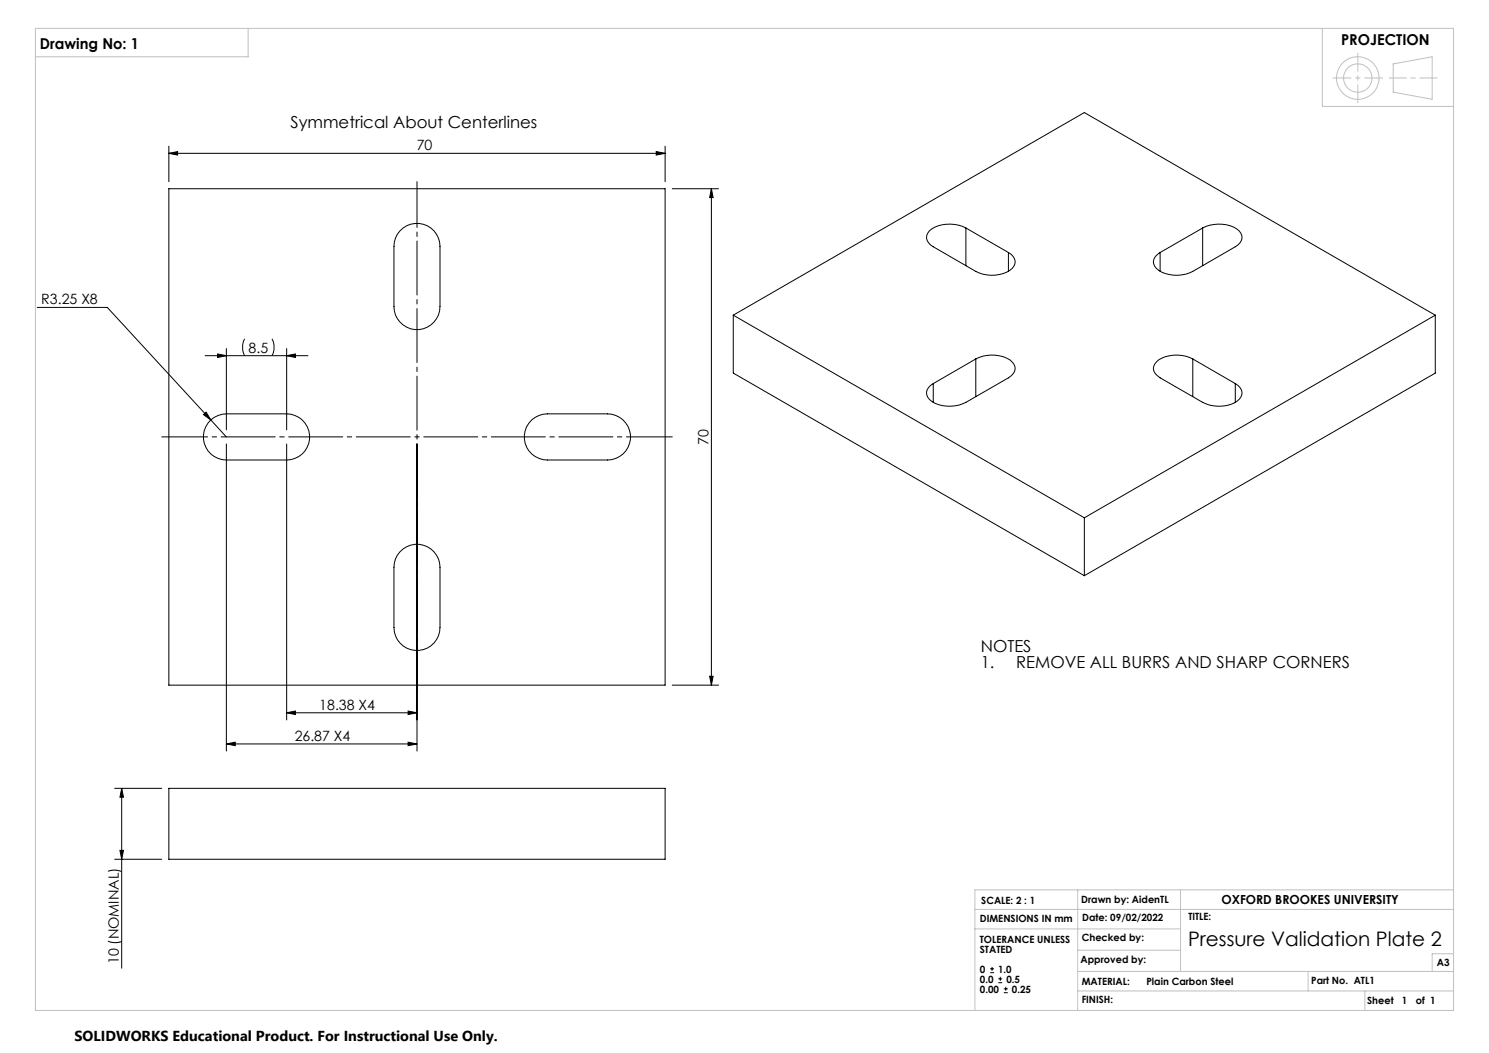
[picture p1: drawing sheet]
<svg xmlns="http://www.w3.org/2000/svg" width="420mm" height="297mm" viewBox="0 0 420 297" stroke-linecap="round" stroke-linejoin="round" font-family="sans-serif">
<g fill="none" stroke="#000" stroke-width=".28">
<path d="M47.6 53.2h140v140h-140zM47.6 43.2l2.5-.4v.9zM47.6 41.2v10.1M47.6 43.2h140M185.1 42.8l2.5 .4-2.5 .5zM187.6 41.2v10.1M189.6 53.2h13.1M200.7 53.2l.5 2.5h-1zM200.7 53.2v140M112.8 65.1a6.5 6.5 0 0 1 7.2-1.7 6.5 6.5 0 0 1 4.1 6.1v17a6.5 6.5 0 0 1-6.5 6.5 6.5 6.5 0 0 1-6.5-6.5v-17a6.4 6.4 0 0 1 1.7-4.4zM272.5 64.3a9.7 9.7 0 0 0-10.4 .8 2.67 2.67 0 0 0 1.1 4.5l12 6.9a9.5 9.5 0 0 0 10.3-.8 2.65 2.65 0 0 0-1.1-4.5M272.5 64.3l11.9 6.9"/>
<path d="M272.5 64.3v10.6M284.4 71.2v5.3M327.2 71.2v5.3M339.2 64.3a9.7 9.7 0 0 1 10.3 .8 2.67 2.67 0 0 1-1.1 4.5l-12 6.9a9.5 9.5 0 0 1-10.2-.8 2.46 2.46 0 0 1 .3-3.9l.7-.6M339.2 64.3l-12 6.9M339.2 64.3v10.6M10.5 86.7h19.8l29.2 31.8M61.4 99.8l2.5 .5-2.5 .5zM63.9 98.3v22.9M69 95.6l-.6 1.9 .1 1.3 .5 1.5M76.7 95.6l.6 1.9v1.3l-.6 1.5M80.9 98.3v22.9"/>
<path d="M206.8 88.9l99.1 57.1M206.8 88.9l99.1-57.2 98.9 57.2M206.8 88.9v16.3l99.1 57.2M404.8 88.9l-98.9 57.1M404.8 88.9v16.3l-98.9 57.2M57.4 116.9l.7-.6 1.4 2.2zM57.9 100.3h29M59.5 118.4a6.9 6.9 0 0 1 4.4-1.7h17a6.5 6.5 0 0 1 6.4 6.5 6.5 6.5 0 0 1-6.4 6.5h-17a6.5 6.5 0 0 1-6.1-4.1 6.5 6.5 0 0 1 1.7-7.2zM59.5 118.5l4.4 4.8M80.9 100.3l2.4-.5v1zM150 118.4a6.9 6.9 0 0 1 4.4-1.7h16.9a6.5 6.5 0 0 1 6.6 6.5 6.5 6.5 0 0 1-6.6 6.5h-16.9a6.5 6.5 0 0 1-6.1-4.1 6.5 6.5 0 0 1 1.7-7.2zM263.2 108.2v5.3"/>
<path d="M275.2 101.2a9.5 9.5 0 0 1 10.3 .9 2.45 2.45 0 0 1-.3 3.9l-12.7 7.5a9.6 9.6 0 0 1-10.4-.9 2.64 2.64 0 0 1 1.1-4.4M275.2 101.2l-12 7M275.2 101.2v10.7M336.4 101.2a9.5 9.5 0 0 0-10.2 .9 2.42 2.42 0 0 0 .3 3.9l12.7 7.5a9.6 9.6 0 0 0 10.3-.9 2.64 2.64 0 0 0-1.1-4.4M336.4 101.2l12 7M336.4 101.2v10.7M348.4 108.2v5.3M63.9 125.2v86.6M80.9 125.2v77.9M117.6 125.2v86.6M112.8 155.6a6.5 6.5 0 0 1 7.2-1.6 6.5 6.5 0 0 1 4.1 6v17a6.5 6.5 0 0 1-6.5 6.5 6.5 6.5 0 0 1-6.5-6.5v-17a6.2 6.2 0 0 1 1.7-4.4zM305.9 146v16.4"/>
<path d="M189.6 193.2h13.1M200.2 190.7h1l-.5 2.5zM63.9 209.8l2.5-.5v1zM63.9 209.8h53.7M80.9 201l2.4-.4v.9zM80.9 201h36.7M115.1 209.3l2.5 .5-2.5 .5zM115.1 200.6l2.5 .4-2.5 .5zM32.3 222.4h13.3M33.8 239.9h1l-.5 2.5zM34.3 222.4l.5 2.5h-1zM34.3 222.4v50.7"/>
<path d="M47.6 222.4h140v20h-140zM32.3 242.4h13.3M279.3 274.4h1.1M279.3 273.3h1.1M279.8 272.7v1.1M281.6 277.2h1.1M281.6 276.1h1.1M282.2 275.5v1.1M283.1 280h1.2M283.1 278.9h1.2M283.7 278.3v1.1"/>
</g>
<g fill="none" stroke="#c0c0c0" stroke-width=".28">
<path d="M10 8h400v277h-400zM70 8v8h-60M373 8v22h37M393 18l11-2v12l-11-2zM275 256.5h135M304 251v34M333 251v23M410 251h-135v34M275 262h58M304 274h106M304 279.5h106M304 268h29"/>
<path d="M369 274v5.5M385 279.5v5.5M410 269h-6v5"/>
<circle cx="383" cy="22" r="6"/>
<circle cx="383" cy="22" r="4"/>
</g>
<path d="M117.6 51.2v144M189.6 123.2h-144" fill="none" stroke="#000" stroke-width=".28" stroke-dasharray="15.2 1.3 1.3 1.3" stroke-dashoffset="2.3"/>
<path d="M383 15v14M390 22h-14" fill="none" stroke="#c0c0c0" stroke-width=".28" stroke-dasharray="15.2 1.3 1.3 1.3" stroke-dashoffset="10.1"/>
<path d="M391.8 22h13.6" fill="none" stroke="#c0c0c0" stroke-width=".28" stroke-dasharray="15.2 1.3 1.3 1.3" stroke-dashoffset="10.4"/>
<g fill="#000">
<path d="M185.1 42.8l2.5 .4-2.5 .5zM47.6 43.2l2.5-.4v.9zM80.9 100.3l2.4-.5v1zM61.4 99.8l2.5 .5-2.5 .5z"/>
<path d="M63.9 209.8l2.5-.5v1zM115.1 209.3l2.5 .5-2.5 .5zM57.4 116.9l2.1 1.6-1.4-2.2zM80.9 201l2.4-.4v.9zM115.1 200.6l2.5 .4-2.5 .5z"/>
<path d="M34.3 222.4l.5 2.5h-1zM33.8 239.9h1l-.5 2.5zM200.7 53.2l.5 2.5h-1zM200.2 190.7h1l-.5 2.5z"/>
</g>
<text font-size="5.6" x="335.1" y="266.7">Pressure Validation Plate 2</text>
<g font-size="4.7">
<text x="81.9" y="36.1">Symmetrical About Centerlines</text>
<text x="276.6" y="183.8">NOTES</text>
<text x="276.6" y="188.4">1.</text>
<text x="286.6" y="188.4">REMOVE ALL BURRS AND SHARP CORNERS</text>
</g>
<g font-size="4.2">
<text x="11.3" y="13.8">Drawing No: 1</text>
<text x="378.3" y="12.6">PROJECTION</text>
</g>
<text font-size="4.1" x="21" y="293.7">SOLIDWORKS Educational Product. For Instructional Use Only.</text>
<g font-size="4">
<text x="117.5" y="42.4">70</text>
<text x="11.7" y="85.8">R3.25 X8</text>
<text x="70.1" y="99.4">8.5</text>
<text x="199.8" y="125.4" transform="rotate(-90 199.8 125.4)">70</text>
<text x="90.1" y="200.2">18.38 X4</text>
<text x="83.1" y="208.9">26.87 X4</text>
<text x="33.5" y="272" transform="rotate(-90 33.5 272)">10 (NOMINAL)</text>
</g>
<text font-size="3.5" x="344.5" y="255.1">OXFORD BROOKES UNIVERSITY</text>
<g font-size="2.8">
<text x="276.8" y="254.9">SCALE: 2 : 1</text>
<text x="305" y="254.7">Drawn by: AidenTL</text>
<text x="276.4" y="259.9">DIMENSIONS IN mm</text>
<text x="305.3" y="259.8">Date: 09/02/2022</text>
<text x="335.2" y="259.6">TITLE:</text>
<text x="276.4" y="265.9">TOLERANCE UNLESS</text>
<text x="276.4" y="268.7">STATED</text>
<text x="305.1" y="265.5">Checked by:</text>
<text x="276.4" y="274.3">0</text>
<text x="281.6" y="274.3">1.0</text>
<text x="304.8" y="271.7">Approved by:</text>
<text x="405.3" y="272.6">A3</text>
<text x="276.4" y="280">0.00</text>
<text x="276.4" y="277.1">0.0</text>
<text x="283.9" y="277.1">0.5</text>
<text x="285.4" y="280">0.25</text>
<text x="305.1" y="277.8">MATERIAL:</text>
<text x="323.4" y="277.8">Plain Carbon Steel</text>
<text x="369.9" y="277.5">Part No. ATL1</text>
<text x="305.1" y="282.9">FINISH:</text>
<text x="385.6" y="283.2">Sheet</text>
<text x="395.5" y="283.2">1</text>
<text x="399.3" y="283.2">of 1</text>
</g>
</svg>
